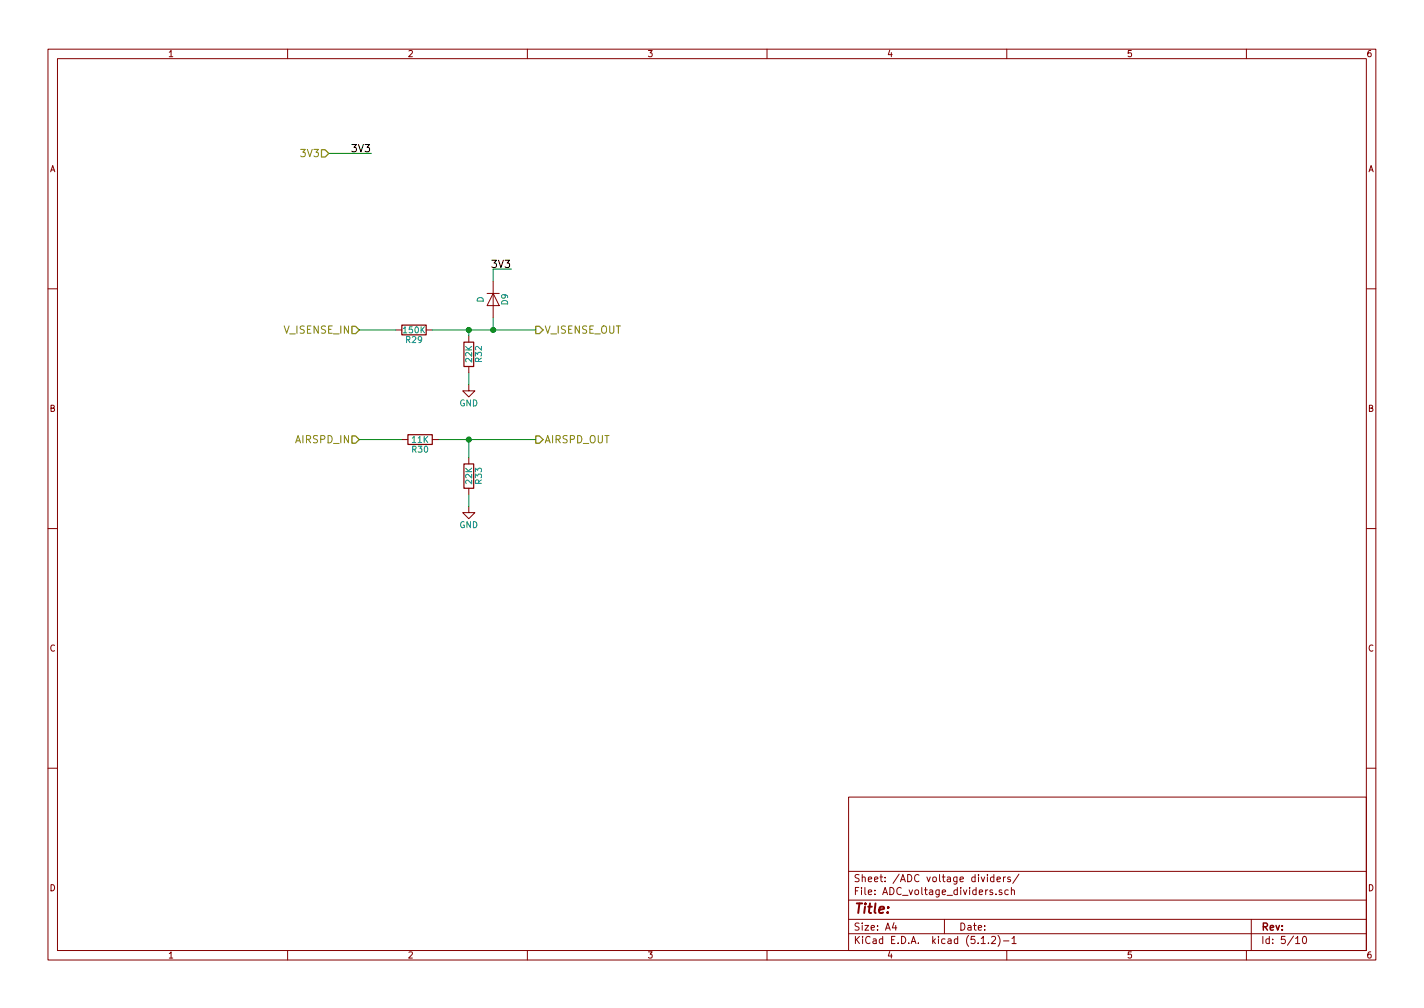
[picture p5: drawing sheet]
EESchema Schematic File Version 4
LIBS:ZP-Breakout-cache
EELAYER 29 0
EELAYER END
$Descr A4 11693 8268
encoding utf-8
Sheet 5 10
Title ""
Date ""
Rev ""
Comp ""
Comment1 ""
Comment2 ""
Comment3 ""
Comment4 ""
$EndDescr
$Comp
L power:GND #PWR029
U 1 1
P 3850 3150
F 0 "#PWR029" H 3850 2900 50  0001 C CNN
F 1 "GND" H 3850 3000 50  0000 C CNN
F 2 "" H 3850 3150 50  0001 C CNN
F 3 "" H 3850 3150 50  0001 C CNN
	1    3850 3150
	1    0    0    -1  
$EndComp
$Comp
L Device:D D9
U 1 1
P 4050 2450
F 0 "D9" H 4050 2550 50  0000 C CNN
F 1 "D" H 4050 2350 50  0000 C CNN
F 2 "Diode_SMD:D_PowerDI-123" H 4050 2450 50  0001 C CNN
F 3 "https://www.diodes.com/assets/Datasheets/ds30492.pdf" H 4050 2450 50  0001 C CNN
F 4 "DIOD-007" H 4050 2450 60  0001 C CNN "part_num"
	1    4050 2450
	0    1    1    0   
$EndComp
Wire Wire Line
	3850 3050 3850 3150
$Comp
L Device:R R32
U 1 1
P 3850 2900
F 0 "R32" V 3930 2900 50  0000 C CNN
F 1 "22K" V 3850 2900 50  0000 C CNN
F 2 "Resistor_SMD:R_0603_1608Metric_Pad0.84x1.00mm_HandSolder" V 3780 2900 50  0001 C CNN
F 3 "http://www.yageo.com/documents/recent/PYu-RC_Group_51_RoHS_L_10.pdf" H 3850 2900 50  0001 C CNN
F 4 "RESS-002" V 3850 2900 60  0001 C CNN "part_num"
	1    3850 2900
	1    0    0    -1  
$EndComp
$Comp
L Device:R R29
U 1 1
P 3400 2700
F 0 "R29" V 3480 2700 50  0000 C CNN
F 1 "150K" V 3400 2700 50  0000 C CNN
F 2 "Resistor_SMD:R_0603_1608Metric_Pad0.84x1.00mm_HandSolder" V 3330 2700 50  0001 C CNN
F 3 "http://www.yageo.com/documents/recent/PYu-RC_Group_51_RoHS_L_10.pdf" H 3400 2700 50  0001 C CNN
F 4 "RESS-007" V 3400 2700 60  0001 C CNN "part_num"
	1    3400 2700
	0    1    1    0   
$EndComp
Text HLabel 2950 2700 0    60   Input ~ 0
V_ISENSE_IN
Text HLabel 4400 2700 2    60   Output ~ 0
V_ISENSE_OUT
Text HLabel 2950 3600 0    60   Input ~ 0
AIRSPD_IN
Wire Wire Line
	4050 2600 4050 2700
Wire Wire Line
	3550 2700 3850 2700
Wire Wire Line
	4050 2300 4050 2200
Wire Wire Line
	4050 2200 4200 2200
Text Label 4200 2200 2    60   ~ 0
3V3
Wire Wire Line
	2700 1250 3050 1250
Text Label 3050 1250 2    60   ~ 0
3V3
Text HLabel 2700 1250 0    60   Input ~ 0
3V3
Wire Wire Line
	3250 2700 2950 2700
Connection ~ 4050 2700
Wire Wire Line
	3850 2750 3850 2700
Connection ~ 3850 2700
Text HLabel 4400 3600 2    60   Output ~ 0
AIRSPD_OUT
$Comp
L power:GND #PWR030
U 1 1
P 3850 4150
F 0 "#PWR030" H 3850 3900 50  0001 C CNN
F 1 "GND" H 3850 4000 50  0000 C CNN
F 2 "" H 3850 4150 50  0001 C CNN
F 3 "" H 3850 4150 50  0001 C CNN
	1    3850 4150
	1    0    0    -1  
$EndComp
Wire Wire Line
	3850 4050 3850 4150
$Comp
L Device:R R33
U 1 1
P 3850 3900
F 0 "R33" V 3930 3900 50  0000 C CNN
F 1 "22K" V 3850 3900 50  0000 C CNN
F 2 "Resistor_SMD:R_0603_1608Metric_Pad0.84x1.00mm_HandSolder" V 3780 3900 50  0001 C CNN
F 3 "http://www.yageo.com/documents/recent/PYu-RC_Group_51_RoHS_L_10.pdf" H 3850 3900 50  0001 C CNN
F 4 "RESS-002" V 3850 3900 60  0001 C CNN "part_num"
	1    3850 3900
	1    0    0    -1  
$EndComp
Wire Wire Line
	3850 3750 3850 3600
Wire Wire Line
	3600 3600 3850 3600
$Comp
L Device:R R30
U 1 1
P 3450 3600
F 0 "R30" V 3530 3600 50  0000 C CNN
F 1 "11K" V 3450 3600 50  0000 C CNN
F 2 "Resistor_SMD:R_0603_1608Metric_Pad0.84x1.00mm_HandSolder" V 3380 3600 50  0001 C CNN
F 3 "http://www.yageo.com/documents/recent/PYu-RC_Group_51_RoHS_L_10.pdf" H 3450 3600 50  0001 C CNN
F 4 "RESS-004" V 3450 3600 60  0001 C CNN "part_num"
	1    3450 3600
	0    1    1    0   
$EndComp
Connection ~ 3850 3600
Wire Wire Line
	3300 3600 2950 3600
Wire Wire Line
	4050 2700 4400 2700
Wire Wire Line
	3850 2700 4050 2700
Wire Wire Line
	3850 3600 4400 3600
$EndSCHEMATC
